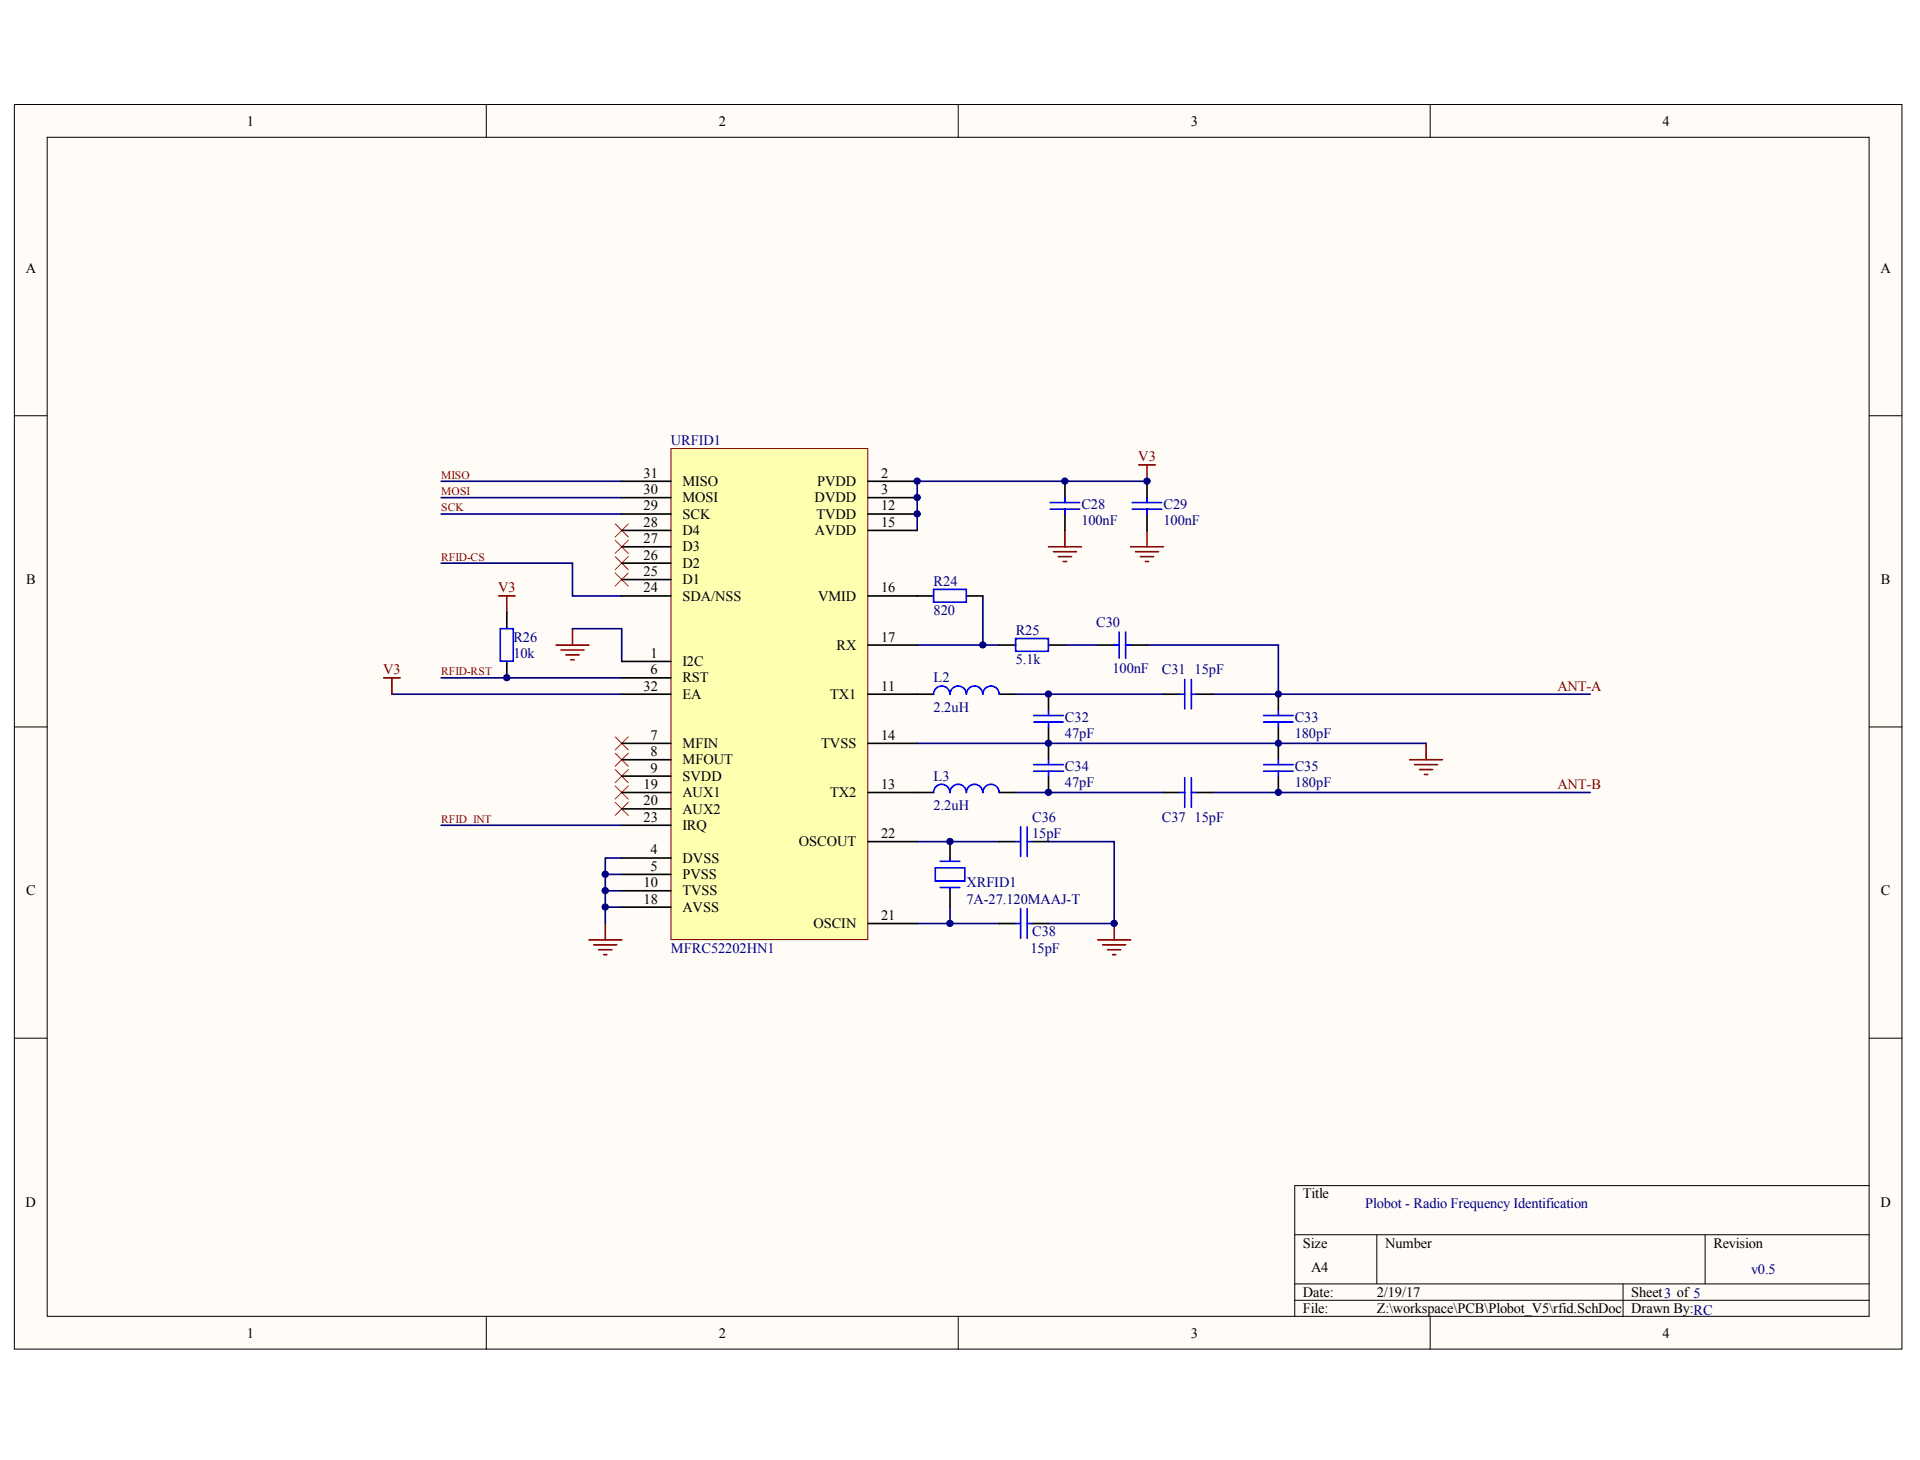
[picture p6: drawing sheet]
<svg xmlns="http://www.w3.org/2000/svg" width="271mm" height="206mm" viewBox="0 0 271 206" stroke-linecap="round" stroke-linejoin="round" font-family="sans-serif">
<g fill="#fffcf8" stroke="#000" stroke-width=".14">
<path d="M2 14.7h266.4v175.7h-266.4z"/>
<path d="M6.7 19.4h257.1v166.3h-257.1z"/>
</g>
<g fill="none" stroke="#000" stroke-width=".14">
<path d="M68.6 14.7v4.7M135.2 14.7v4.7M201.8 14.7v4.7M2 58.7h4.7M263.8 58.7h4.6M2 102.6h4.7M263.8 102.6h4.6M2 146.5h4.7M263.8 146.5h4.6M182.7 174.2h81.1M194.3 174.2v7M240.6 174.2v7"/>
<path d="M263.8 167.3h-81.1v18.5M68.6 185.8v4.6M135.2 185.8v4.6M182.7 181.2h81.1M182.7 183.5h81.1M201.8 185.8v4.6M229 181.2v4.6"/>
</g>
<g fill="none" stroke="#000080" stroke-width=".23">
<path d="M62.3 79.5h18.5v4.6h6.9M62.3 67.9h25.4M62.3 70.2h25.4M62.3 72.5h25.4M161.9 67.9h-32.5v6.9M55.3 98h32.4M62.3 95.6h25.4M80.8 88.7h6.9v4.6M138.7 84.1v6.9h-9.3M138.7 91h2.3M143.3 98h20.9M150.3 91h4.6"/>
<path d="M161.9 91h18.5v7M171.1 98h53.3M129.4 118.8h11.6M129.4 104.9h71.8M143.3 111.8h20.9M148 118.8h9.2v11.5h-9.2M171.1 111.8h53.3M85.4 123.4h2.3M85.4 125.7h2.3M85.4 128h2.3M87.7 121.1h-2.3v9.2M134.1 128v2.3h-4.7"/>
<path d="M134.1 130.3h6.9"/>
</g>
<g fill="none" stroke="#800000" stroke-width=".23">
<path d="M148 77.2h4.6M148.7 77.9h3.2M149.3 78.5h1.9M150 79.2h.5M150.3 74.8v2.4M159.5 77.2h4.7M160.2 77.9h3.3M160.7 65.6h2.3M160.9 78.5h1.9M161.6 79.2h.5M161.9 65.6v2.3M161.9 74.8v2.4"/>
<path d="M54.1 95.6h2.4M55.3 95.6v2.4M70.4 84.1h2.3M71.5 84.1v2.3M78.5 91h4.6M79.2 91.7h3.2M79.9 92.4h1.8M80.6 93.1h.4M80.8 88.7v2.3M198.9 107.2h4.7M199.6 107.9h3.3M200.3 108.6h1.9"/>
<path d="M201 109.3h.5M201.2 104.9v2.3M83.1 132.6h4.6M83.8 133.3h3.2M84.5 134h1.8M85.2 134.7h.4M85.4 130.3v2.3M154.9 132.6h4.6M155.6 133.3h3.2M156.3 134h1.8M157 134.7h.5M157.2 130.3v2.3"/>
</g>
<g fill="none" stroke="#f00" stroke-width=".14">
<path d="M86.8 78.5l1.9 1.9M86.8 76.2l1.9 1.9M86.8 73.9l1.9 1.9M88.7 78.5l-1.9 1.9M88.7 76.2l-1.9 1.9M88.7 73.9l-1.9 1.9M86.8 80.9l1.9 1.8M88.7 80.9l-1.9 1.8M86.8 113.2l1.9 1.9M86.8 110.9l1.9 1.9M86.8 108.6l1.9 1.8M86.8 106.3l1.9 1.8"/>
<path d="M86.8 104l1.9 1.8M88.7 113.2l-1.9 1.9M88.7 110.9l-1.9 1.9M88.7 108.6l-1.9 1.8M88.7 106.3l-1.9 1.8M88.7 104l-1.9 1.8"/>
</g>
<path d="M94.7 63.3h27.8v69.3h-27.8z" fill="#ffffb0" stroke="#800000" stroke-width=".14"/>
<g fill="none" stroke="#000" stroke-width=".23">
<path d="M87.7 67.9h7M87.7 70.2h7M87.7 72.5h7M87.7 74.8h7M87.7 77.2h7M87.7 79.5h7M122.5 67.9h6.9M122.5 70.2h6.9M122.5 72.5h6.9M122.5 74.8h6.9M150.3 67.9v2.3M150.3 72.5v2.3"/>
<path d="M161.9 67.9v2.3M161.9 72.5v2.3M71.5 86.4v2.3M71.5 93.3v2.3M87.7 81.8h7M87.7 84.1h7M87.7 93.3h7M87.7 95.6h7M87.7 98h7M122.5 84.1h9.2M122.5 98h9.2M122.5 91h6.9"/>
<path d="M136.4 84.1h2.3M141 98h2.3M141 91h2.3M148 91h2.3M148 98v2.3M154.9 91h2.3M159.5 91h2.4M164.2 98h2.3M168.8 98h2.3M180.4 98v2.3M87.7 104.9h7M87.7 107.2h7"/>
<path d="M87.7 109.5h7M87.7 111.8h7M87.7 114.1h7M87.7 116.5h7M122.5 104.9h6.9M122.5 111.8h9.2M122.5 118.8h6.9M134.1 118.8v2.3M141 111.8h2.3M141 118.8h2.3M145.6 118.8h2.4M148 102.6v4.6"/>
<path d="M148 109.5v2.3M164.2 111.8h2.3M168.8 111.8h2.3M180.4 102.6v4.6M180.4 109.5v2.3M87.7 121.1h7M87.7 123.4h7M87.7 125.7h7M87.7 128h7M122.5 130.3h6.9M134.1 125.7v2.3M141 130.3h2.3"/>
<path d="M145.6 130.3h2.4"/>
</g>
<g fill="none" stroke="#00f" stroke-width=".23">
<path d="M148.2 70.9h4.2M148.2 71.8h4.2M150.3 70.2v.7M150.3 71.8v.7M159.8 70.9h4.1M159.8 71.8h4.1M161.9 70.2v.7M161.9 71.8v.7M70.6 88.7h1.8v4.6h-1.8zM131.7 83.2h4.7v1.8h-4.7zM134 98a1.15 1.15 0 0 0-1.1-1.2 1.15 1.15 0 0 0-1.2 1.2M136.4 98a1.15 1.15 0 0 0-1.2-1.2 1.15 1.15 0 0 0-1.1 1.2"/>
<path d="M141 98a1.16 1.16 0 0 0-1.2-1.2 1.16 1.16 0 0 0-1.1 1.2 1.15 1.15 0 0 0-1.2-1.2 1.15 1.15 0 0 0-1.1 1.2M143.3 90.1h4.6v1.8h-4.6zM157.2 91h.7M157.9 89.2v3.7M158.8 89.2v3.7M158.8 91h.7M166.5 98h.7M167.2 95.9v4.1M168.1 98h.7M168.1 95.9v4.1M134 111.8a1.15 1.15 0 0 0-1.1-1.1 1.15 1.15 0 0 0-1.2 1.1M136.4 111.8a1.15 1.15 0 0 0-1.2-1.1 1.15 1.15 0 0 0-1.1 1.1"/>
<path d="M141 111.8a1.16 1.16 0 0 0-1.2-1.1 1.16 1.16 0 0 0-1.1 1.1 1.15 1.15 0 0 0-1.2-1.1 1.15 1.15 0 0 0-1.1 1.1M143.3 118.8h.7M144 116.7v4.1M144.9 118.8h.7M144.9 116.7v4.1M145.9 107.9h4.1M145.9 108.8h4.1M145.9 101h4.1M145.9 101.9h4.1M148 100.3v.7M148 101.9v.7M148 107.2v.7"/>
<path d="M148 108.8v.7M166.5 111.8h.7M167.2 109.7v4.2M168.1 109.7v4.2M168.1 111.8h.7M178.3 107.9h4.2M178.3 108.8h4.2M178.3 101h4.2M178.3 101.9h4.2M180.4 100.3v.7M180.4 101.9v.7M180.4 107.2v.7"/>
<path d="M180.4 108.8v.7M132 122.5h4.1v1.8h-4.1zM132.7 121.5h2.7M132.7 125.2h2.7M134.1 121.1v.4M134.1 125.2v.5M143.3 130.3h.7M144 128.2v4.2M144.9 128.2v4.2M144.9 130.3h.7"/>
</g>
<path d="M62.3 116.5h25.4" fill="none" stroke="#000080" stroke-width=".23"/>
<g fill="#000080" stroke="#000080" stroke-width=".14">
<circle cx="71.5" cy="95.6" r=".45"/>
<circle cx="85.4" cy="128" r=".45"/>
<circle cx="85.4" cy="125.7" r=".45"/>
<circle cx="85.4" cy="123.4" r=".45"/>
<circle cx="129.4" cy="72.5" r=".45"/>
<circle cx="129.4" cy="70.2" r=".45"/>
<circle cx="129.4" cy="67.9" r=".45"/>
<circle cx="134.1" cy="130.3" r=".45"/>
<circle cx="134.1" cy="118.7" r=".45"/>
<circle cx="138.7" cy="91" r=".45"/>
<circle cx="148" cy="111.8" r=".45"/>
<circle cx="148" cy="104.9" r=".45"/>
<circle cx="148" cy="97.9" r=".45"/>
<circle cx="150.3" cy="67.9" r=".45"/>
<circle cx="157.2" cy="130.3" r=".45"/>
<circle cx="161.9" cy="67.9" r=".45"/>
<circle cx="180.4" cy="111.8" r=".44"/>
<circle cx="180.4" cy="104.9" r=".44"/>
<circle cx="180.4" cy="97.9" r=".44"/>
</g>
<g font-size="2">
<text x="34.8" y="17.7">1</text>
<text x="101.4" y="17.7">2</text>
<text x="168" y="17.7">3</text>
<text x="234.6" y="17.7">4</text>
<text x="3.6" y="38.5">A</text>
<text x="265.4" y="38.5">A</text>
<text x="90.8" y="67.4">31</text>
<text x="90.8" y="69.7">30</text>
<text x="96.3" y="68.6">MISO</text>
<text x="96.3" y="70.9">MOSI</text>
<text x="114.9" y="70.9">DVDD</text>
<text x="115.3" y="68.6">PVDD</text>
<text x="124.3" y="67.4">2</text>
<text x="124.3" y="69.7">3</text>
<text x="90.8" y="72">29</text>
<text x="90.8" y="74.3">28</text>
<text x="90.8" y="76.7">27</text>
<text x="96.3" y="73.2">SCK</text>
<text x="96.3" y="75.5">D4</text>
<text x="96.3" y="77.8">D3</text>
<text x="115" y="75.5">AVDD</text>
<text x="115.2" y="73.2">TVDD</text>
<text x="124.3" y="72">12</text>
<text x="124.3" y="74.3">15</text>
<text x="3.7" y="82.4">B</text>
<text x="90.8" y="79">26</text>
<text x="90.8" y="81.3">25</text>
<text x="90.8" y="83.6">24</text>
<text x="96.3" y="80.1">D2</text>
<text x="96.3" y="82.4">D1</text>
<text x="124.3" y="83.6">16</text>
<text x="265.4" y="82.4">B</text>
<text x="96.3" y="84.7">SDA/NSS</text>
<text x="115.5" y="84.7">VMID</text>
<text x="91.8" y="92.8">1</text>
<text x="91.8" y="95.2">6</text>
<text x="96.3" y="94">I2C</text>
<text x="118" y="91.7">RX</text>
<text x="124.3" y="90.5">17</text>
<text x="90.8" y="97.5">32</text>
<text x="96.3" y="96.3">RST</text>
<text x="96.3" y="98.6">EA</text>
<text x="117.1" y="98.6">TX1</text>
<text x="124.3" y="97.5">11</text>
<text x="91.8" y="104.4">7</text>
<text x="91.8" y="106.7">8</text>
<text x="96.3" y="105.6">MFIN</text>
<text x="96.3" y="107.9">MFOUT</text>
<text x="115.9" y="105.6">TVSS</text>
<text x="124.3" y="104.4">14</text>
<text x="90.8" y="111.3">19</text>
<text x="90.8" y="113.6">20</text>
<text x="91.8" y="109">9</text>
<text x="96.3" y="110.2">SVDD</text>
<text x="96.3" y="112.5">AUX1</text>
<text x="117.1" y="112.5">TX2</text>
<text x="124.3" y="111.3">13</text>
<text x="90.8" y="116">23</text>
<text x="96.3" y="114.8">AUX2</text>
<text x="96.3" y="117.1">IRQ</text>
<text x="112.7" y="119.4">OSCOUT</text>
<text x="124.3" y="118.3">22</text>
<text x="90.8" y="125.2">10</text>
<text x="91.8" y="120.6">4</text>
<text x="91.8" y="122.9">5</text>
<text x="96.3" y="121.7">DVSS</text>
<text x="96.3" y="124">PVSS</text>
<text x="3.7" y="126.4">C</text>
<text x="90.8" y="127.5">18</text>
<text x="96.3" y="126.4">TVSS</text>
<text x="96.3" y="128.7">AVSS</text>
<text x="114.8" y="131">OSCIN</text>
<text x="124.3" y="129.8">21</text>
<text x="265.4" y="126.4">C</text>
<text x="3.6" y="170.3">D</text>
<text x="183.9" y="169.1">Title</text>
<text x="265.4" y="170.3">D</text>
<text x="183.9" y="176.1">Size</text>
<text x="185" y="179.5">A4</text>
<text x="195.4" y="176.1">Number</text>
<text x="241.8" y="176.1">Revision</text>
<text x="183.9" y="183">Date:</text>
<text x="183.9" y="185.3">File:</text>
<text x="194.3" y="183">2/19/17</text>
<text x="194.3" y="185.3">Z:\workspace\PCB\Plobot_V5\rfid.SchDoc</text>
<text x="230.2" y="183">Sheet3 of 5</text>
<text x="230.2" y="185.3">Drawn By:RC</text>
<text x="34.8" y="188.8">1</text>
<text x="101.4" y="188.8">2</text>
<text x="168" y="188.8">3</text>
<text x="234.6" y="188.8">4</text>
</g>
<g font-size="2" fill="#000080">
<text x="94.7" y="62.8">URFID1</text>
<text x="152.6" y="71.8">C28</text>
<text x="164.2" y="71.8">C29</text>
<text x="152.6" y="74.1">100nF</text>
<text x="164.2" y="74.1">100nF</text>
<text x="131.7" y="82.7">R24</text>
<text x="131.7" y="86.8">820</text>
<text x="143.3" y="89.6">R25</text>
<text x="154.7" y="88.4">C30</text>
<text x="72.4" y="92.8">10k</text>
<text x="72.4" y="90.5">R26</text>
<text x="143.3" y="93.8">5.1k</text>
<text x="157" y="94.9">100nF</text>
<text x="163.9" y="95.2">C31</text>
<text x="168.6" y="95.2">15pF</text>
<text x="131.7" y="96.3">L2</text>
<text x="131.7" y="100.5">2.2uH</text>
<text x="150.3" y="101.9">C32</text>
<text x="182.7" y="101.9">C33</text>
<text x="150.3" y="104.2">47pF</text>
<text x="182.7" y="104.2">180pF</text>
<text x="131.7" y="110.2">L3</text>
<text x="150.3" y="108.8">C34</text>
<text x="150.3" y="111.1">47pF</text>
<text x="182.7" y="108.8">C35</text>
<text x="182.7" y="111.1">180pF</text>
<text x="131.7" y="114.3">2.2uH</text>
<text x="145.6" y="116">C36</text>
<text x="145.6" y="118.3">15pF</text>
<text x="163.9" y="116">C37</text>
<text x="168.6" y="116">15pF</text>
<text x="136.4" y="125.2">XRFID1</text>
<text x="136.4" y="127.5">7A-27.120MAAJ-T</text>
<text x="94.7" y="134.4">MFRC52202HN1</text>
<text x="145.4" y="134.4">15pF</text>
<text x="145.6" y="132.1">C38</text>
<text x="192.7" y="170.5">Plobot - Radio Frequency Identification</text>
<text x="247.1" y="179.7">v0.5</text>
</g>
<g font-size="2" fill="#800000">
<text x="160.6" y="65.1">V3</text>
<text x="70.3" y="83.6">V3</text>
<text x="54.1" y="95.2">V3</text>
<text x="219.8" y="97.5">ANT-A</text>
<text x="219.8" y="111.3">ANT-B</text>
</g>
<g font-size="1.6" fill="#800000">
<text x="62.3" y="67.6">MISO</text>
<text x="62.3" y="69.9">MOSI</text>
<text x="62.3" y="72.2">SCK</text>
<text x="62.3" y="79.1">RFID-CS</text>
<text x="62.3" y="95.3">RFID-RST</text>
<text x="62.3" y="116.1">RFID_INT</text>
</g>
</svg>
